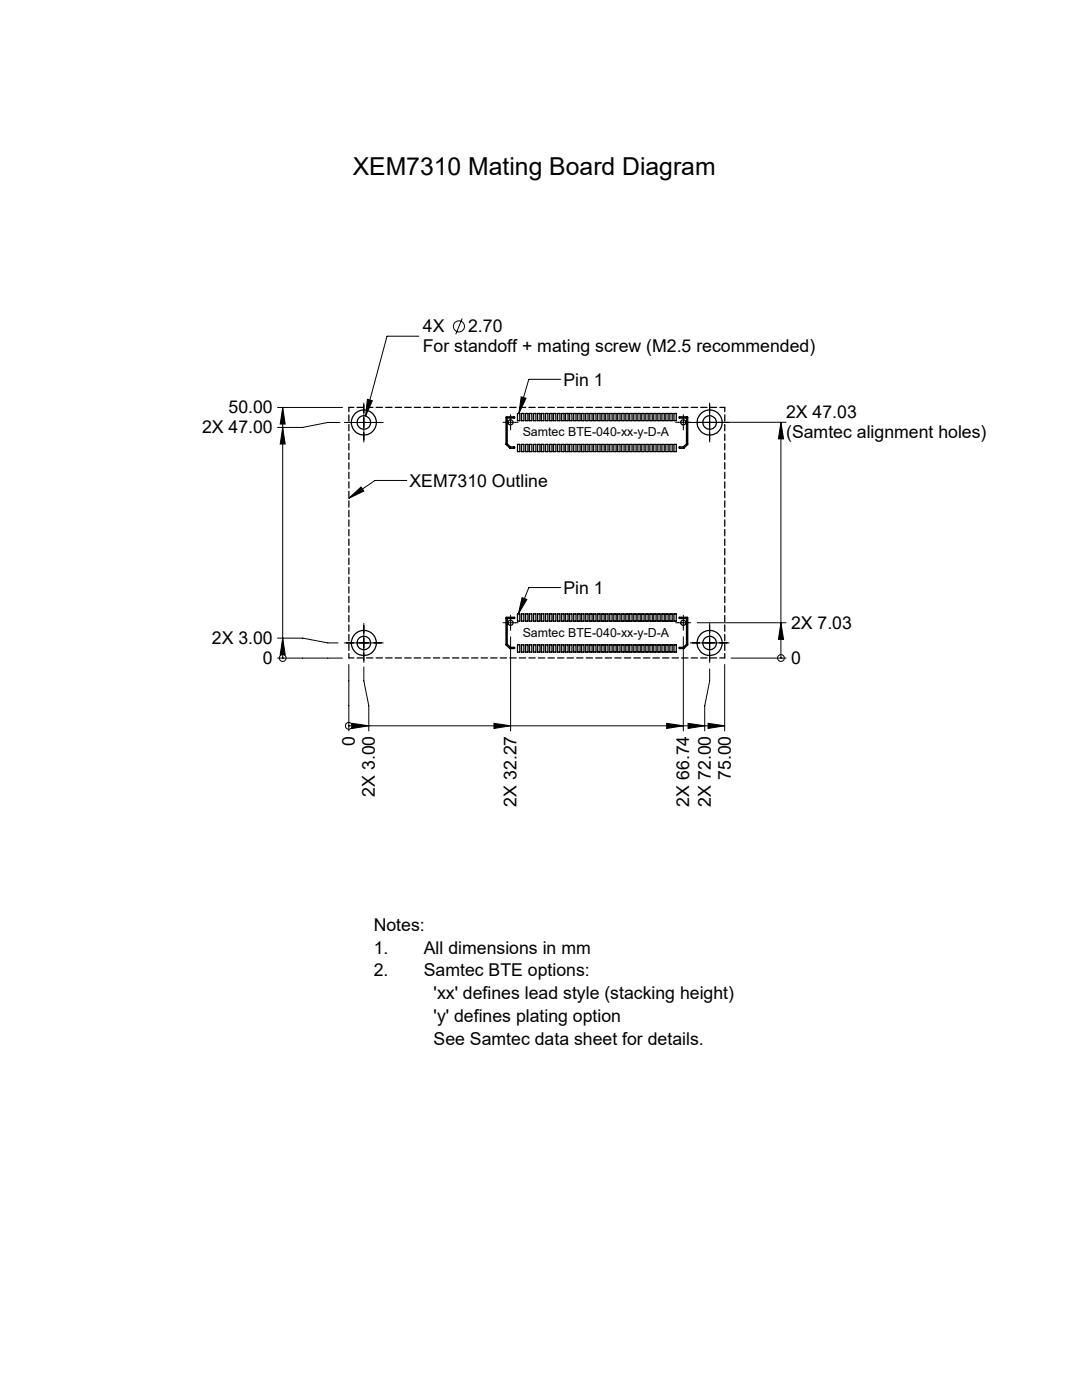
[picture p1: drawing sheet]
<svg xmlns="http://www.w3.org/2000/svg" width="216mm" height="279mm" viewBox="0 0 216 279" stroke-linecap="round" stroke-linejoin="round" font-family="sans-serif">
<g fill="none" stroke="#000" stroke-width=".2">
<path d="M73.3 79.7l1 .3-1.3 3zM83.6 67.1h-6.4l-4.2 15.9M92.2 63.6l-1.3 3.1M104 79.2l1 .3-1.5 3zM111.9 75.7h-6.4l-2 6.8M55.4 81.3h12.9M56.4 81.3v50M56.4 85.3l.5 3.3h-1zM56.4 81.3l.5 3.3h-1zM67.8 84.3h-2.4l-5 1h-5M68.7 84.3h7.8M69.6 99.4l2.4-2.2 .6 .8z"/>
<path d="M72.6 80.4v7.8M81.2 95.9h-6.4l-5.2 3.5M100.4 84.3h3M101.9 82.8v3M134.8 84.3h3M136.3 82.8v3M137.7 84.3h7.8M139.1 84.3h17.7M141.6 80.4v7.8M155.8 84.3l.6 3.3h-1.1zM155.8 84.3v47M104.2 119.3l.9 .3-1.7 2.9z"/>
<path d="M111.9 117.3h-6.4l-2.1 5.2M55.4 127.4h5l5 .9h2.1M55.4 131.3h12.9M56.4 131.3h.1M56.4 127.4l.5 3.2h-1zM68.7 128.3h7.8M69.6 132.6v13.3M72.6 124.4v7.8M72.6 133.1v2.8l1 5v5M100.4 124.3h3M101.9 122.8v3M101.9 127.1v18.8"/>
<path d="M134.8 124.3h3M136.3 122.8v3M136.3 127.1v18.8M137.7 128.3h7.8M139.1 124.3h17.7M141.6 124.4v7.8M141.6 133.5v2.4l-1 5v5M144.6 132.6v13.3M145.9 131.3h10.9M155.8 131.3h.1M155.8 124.3l.6 3.3h-1.1zM69.6 144.9h.1"/>
<path d="M69.6 144.9h75M70.3 144.4l3.3 .5-3.3 .5zM98.6 144.4l3.3 .5-3.3 .5zM133 144.4l3.3 .5-3.3 .5zM137.3 144.4l3.3 .5-3.3 .5zM141.3 144.4l3.3 .5-3.3 .5z"/>
<circle cx="91.6" cy="65.1" r="1.1"/>
<circle cx="56.4" cy="131.3" r=".68"/>
<circle cx="155.8" cy="131.3" r=".67"/>
<circle cx="69.6" cy="144.9" r=".68"/>
</g>
<g fill="#000">
<path d="M73.3 79.7l1 .3-1.3 3z"/>
<path d="M69.6 99.4l2.4-2.2 .6 .8zM104 79.2l1 .3-1.5 3zM104.2 119.3l.9 .3-1.7 2.9z"/>
<path d="M56.4 127.4l.5 3.2h-1zM56.4 85.3l.5 3.3h-1zM56.4 81.3l.5 3.3h-1zM155.8 124.3l.6 3.3h-1.1zM155.8 84.3l.6 3.3h-1.1z"/>
<path d="M70.3 144.4l3.3 .5-3.3 .5zM98.6 144.4l3.3 .5-3.3 .5zM133 144.4l3.3 .5-3.3 .5zM137.3 144.4l3.3 .5-3.3 .5zM141.3 144.4l3.3 .5-3.3 .5z"/>
</g>
<g fill="none" stroke="#000" stroke-width=".25">
<path d="M101 83.2h1.6l.1 .1v.1h-1.5v5.2l.6 .6h.9l-.1 .3-.9-.1-.7-.7zM103.3 82.5h.4v1.5h-.4zM103.3 88.7h.4v1.4h-.4zM104.1 82.5h.4v1.5h-.4zM104.1 88.7h.4v1.4h-.4zM104.9 82.5h.4v1.5h-.4zM104.9 88.7h.4v1.4h-.4zM105.7 82.5h.4v1.5h-.4zM105.7 88.7h.4v1.4h-.4zM106.5 82.5h.4v1.5h-.4zM106.5 88.7h.4v1.4h-.4zM107.3 82.5h.4v1.5h-.4z"/>
<path d="M107.3 88.7h.4v1.4h-.4zM108.1 82.5h.4v1.5h-.4zM108.1 88.7h.4v1.4h-.4zM108.9 82.5h.4v1.5h-.4zM108.9 88.7h.4v1.4h-.4zM109.7 82.5h.4v1.5h-.4zM109.7 88.7h.4v1.4h-.4zM110.5 82.5h.4v1.5h-.4zM110.5 88.7h.4v1.4h-.4zM111.3 82.5h.4v1.5h-.4zM111.3 88.7h.4v1.4h-.4zM112.1 82.5h.4v1.5h-.4z"/>
<path d="M112.1 88.7h.4v1.4h-.4zM112.9 82.5h.4v1.5h-.4zM112.9 88.7h.4v1.4h-.4zM113.7 82.5h.4v1.5h-.4zM113.7 88.7h.4v1.4h-.4zM114.5 82.5h.4v1.5h-.4zM114.5 88.7h.4v1.4h-.4zM115.3 82.5h.4v1.5h-.4zM115.3 88.7h.4v1.4h-.4zM116.1 82.5h.4v1.5h-.4zM116.1 88.7h.4v1.4h-.4zM116.9 82.5h.4v1.5h-.4z"/>
<path d="M116.9 88.7h.4v1.4h-.4zM117.7 82.5h.4v1.5h-.4zM117.7 88.7h.4v1.4h-.4zM118.5 82.5h.4v1.5h-.4zM118.5 88.7h.4v1.4h-.4zM119.3 82.5h.4v1.5h-.4zM119.3 88.7h.4v1.4h-.4zM120.1 82.5h.4v1.5h-.4zM120.1 88.7h.4v1.4h-.4zM120.9 82.5h.4v1.5h-.4zM120.9 88.7h.4v1.4h-.4zM121.7 82.5h.4v1.5h-.4z"/>
<path d="M121.7 88.7h.4v1.4h-.4zM122.5 82.5h.4v1.5h-.4zM122.5 88.7h.4v1.4h-.4zM123.3 82.5h.4v1.5h-.4zM123.3 88.7h.4v1.4h-.4zM124.1 82.5h.4v1.5h-.4zM124.1 88.7h.4v1.4h-.4zM124.9 82.5h.4v1.5h-.4zM124.9 88.7h.4v1.4h-.4zM125.7 82.5h.4v1.5h-.4zM125.7 88.7h.4v1.4h-.4zM126.5 82.5h.4v1.5h-.4z"/>
<path d="M126.5 88.7h.4v1.4h-.4zM127.3 82.5h.4v1.5h-.4zM127.3 88.7h.4v1.4h-.4zM128.1 82.5h.4v1.5h-.4zM128.1 88.7h.4v1.4h-.4zM128.9 82.5h.4v1.5h-.4zM128.9 88.7h.4v1.4h-.4zM129.7 82.5h.4v1.5h-.4zM129.7 88.7h.4v1.4h-.4zM130.5 82.5h.4v1.5h-.4zM130.5 88.7h.4v1.4h-.4zM131.3 82.5h.4v1.5h-.4z"/>
<path d="M131.3 88.7h.4v1.4h-.4zM132.1 82.5h.4v1.5h-.4zM132.1 88.7h.4v1.4h-.4zM132.9 82.5h.4v1.5h-.4zM132.9 88.7h.4v1.4h-.4zM133.7 82.5h.4v1.5h-.4zM133.7 88.7h.4v1.4h-.4zM134.5 82.5h.4v1.5h-.4zM134.5 88.7h.4v1.4h-.4zM135.5 83.2h1.6l.1 .1v5.4l-.8 .8h-.8l-.1-.2 .8-.1 .7-.6v-5.2h-1.5zM101 123.2l1.7 .1v.1h-1.5v5.2l.6 .6h.8l.1 .1v.1h-1l-.7-.7zM103.3 122.5h.4v1.5h-.4z"/>
<path d="M103.3 128.7h.4v1.4h-.4zM104.1 122.5h.4v1.5h-.4zM104.1 128.7h.4v1.4h-.4zM104.9 122.5h.4v1.5h-.4zM104.9 128.7h.4v1.4h-.4zM105.7 122.5h.4v1.5h-.4zM105.7 128.7h.4v1.4h-.4zM106.5 122.5h.4v1.5h-.4zM106.5 128.7h.4v1.4h-.4zM107.3 122.5h.4v1.5h-.4zM107.3 128.7h.4v1.4h-.4zM108.1 122.5h.4v1.5h-.4z"/>
<path d="M108.1 128.7h.4v1.4h-.4zM108.9 122.5h.4v1.5h-.4zM108.9 128.7h.4v1.4h-.4zM109.7 122.5h.4v1.5h-.4zM109.7 128.7h.4v1.4h-.4zM110.5 122.5h.4v1.5h-.4zM110.5 128.7h.4v1.4h-.4zM111.3 122.5h.4v1.5h-.4zM111.3 128.7h.4v1.4h-.4zM112.1 122.5h.4v1.5h-.4zM112.1 128.7h.4v1.4h-.4zM112.9 122.5h.4v1.5h-.4z"/>
<path d="M112.9 128.7h.4v1.4h-.4zM113.7 122.5h.4v1.5h-.4zM113.7 128.7h.4v1.4h-.4zM114.5 122.5h.4v1.5h-.4zM114.5 128.7h.4v1.4h-.4zM115.3 122.5h.4v1.5h-.4zM115.3 128.7h.4v1.4h-.4zM116.1 122.5h.4v1.5h-.4zM116.1 128.7h.4v1.4h-.4zM116.9 122.5h.4v1.5h-.4zM116.9 128.7h.4v1.4h-.4zM117.7 122.5h.4v1.5h-.4z"/>
<path d="M117.7 128.7h.4v1.4h-.4zM118.5 122.5h.4v1.5h-.4zM118.5 128.7h.4v1.4h-.4zM119.3 122.5h.4v1.5h-.4zM119.3 128.7h.4v1.4h-.4zM120.1 122.5h.4v1.5h-.4zM120.1 128.7h.4v1.4h-.4zM120.9 122.5h.4v1.5h-.4zM120.9 128.7h.4v1.4h-.4zM121.7 122.5h.4v1.5h-.4zM121.7 128.7h.4v1.4h-.4zM122.5 122.5h.4v1.5h-.4z"/>
<path d="M122.5 128.7h.4v1.4h-.4zM123.3 122.5h.4v1.5h-.4zM123.3 128.7h.4v1.4h-.4zM124.1 122.5h.4v1.5h-.4zM124.1 128.7h.4v1.4h-.4zM124.9 122.5h.4v1.5h-.4zM124.9 128.7h.4v1.4h-.4zM125.7 122.5h.4v1.5h-.4zM125.7 128.7h.4v1.4h-.4zM126.5 122.5h.4v1.5h-.4zM126.5 128.7h.4v1.4h-.4zM127.3 122.5h.4v1.5h-.4z"/>
<path d="M127.3 128.7h.4v1.4h-.4zM128.1 122.5h.4v1.5h-.4zM128.1 128.7h.4v1.4h-.4zM128.9 122.5h.4v1.5h-.4zM128.9 128.7h.4v1.4h-.4zM129.7 122.5h.4v1.5h-.4zM129.7 128.7h.4v1.4h-.4zM130.5 122.5h.4v1.5h-.4zM130.5 128.7h.4v1.4h-.4zM131.3 122.5h.4v1.5h-.4zM131.3 128.7h.4v1.4h-.4zM132.1 122.5h.4v1.5h-.4z"/>
<path d="M132.1 128.7h.4v1.4h-.4zM132.9 122.5h.4v1.5h-.4zM132.9 128.7h.4v1.4h-.4zM133.7 122.5h.4v1.5h-.4zM133.7 128.7h.4v1.4h-.4zM134.5 122.5h.4v1.5h-.4zM134.5 128.7h.4v1.4h-.4zM135.5 123.3h1.7v5.4l-.7 .7h-1v-.1l.8-.1 .7-.6v-5.2h-1.5z"/>
<circle cx="72.6" cy="84.3" r="2.5"/>
<circle cx="72.6" cy="84.3" r="1.34"/>
<circle cx="101.9" cy="84.3" r=".5"/>
<circle cx="136.3" cy="84.3" r=".51"/>
<circle cx="141.6" cy="84.3" r="2.5"/>
<circle cx="141.6" cy="84.3" r="1.34"/>
<circle cx="72.6" cy="128.3" r="1.34"/>
<circle cx="72.6" cy="128.3" r="2.51"/>
<circle cx="101.9" cy="124.3" r=".5"/>
<circle cx="136.3" cy="124.3" r=".51"/>
<circle cx="141.6" cy="128.3" r="1.34"/>
<circle cx="141.6" cy="128.3" r="2.51"/>
</g>
<path d="M144.6 81.3h-75M69.6 131.3h75" fill="none" stroke="#000" stroke-width=".25" stroke-dasharray="1.3 .6" stroke-dashoffset=".3"/>
<path d="M69.6 81.3v50M144.6 131.3v-50" fill="none" stroke="#000" stroke-width=".25" stroke-dasharray="1.3 .6" stroke-dashoffset=".4"/>
<text font-size="4.9" x="70.4" y="34.9">XEM7310 Mating Board Diagram</text>
<g font-size="3.5">
<text x="84.4" y="66.3">4X</text>
<text x="84.4" y="70.2">For standoff + mating screw (M2.5 recommended)</text>
<text x="93.4" y="66.3">2.70</text>
<text x="112.4" y="77">Pin 1</text>
<text x="45.6" y="82.5">50.00</text>
<text x="156.9" y="83.5">2X 47.03</text>
<text x="40.3" y="86.5">2X 47.00</text>
<text x="156.9" y="87.4">(Samtec alignment holes)</text>
<text x="81.7" y="97.2">XEM7310 Outline</text>
<text x="112.4" y="118.6">Pin 1</text>
<text x="157.8" y="125.4">2X 7.03</text>
<text x="42.3" y="128.5">2X 3.00</text>
<text x="52.5" y="132.5">0</text>
<text x="157.8" y="132.5">0</text>
<text x="70.8" y="148.8" transform="rotate(-90 70.8 148.8)">0</text>
<text x="145.8" y="155.7" transform="rotate(-90 145.8 155.7)">75.00</text>
<text x="74.8" y="159" transform="rotate(-90 74.8 159)">2X 3.00</text>
<text x="103.1" y="161" transform="rotate(-90 103.1 161)">2X 32.27</text>
<text x="137.5" y="161" transform="rotate(-90 137.5 161)">2X 66.74</text>
<text x="141.8" y="161" transform="rotate(-90 141.8 161)">2X 72.00</text>
<text x="74.6" y="185.8">Notes:</text>
<text x="74.6" y="190.3">1.</text>
<text x="84.6" y="190.3">All dimensions in mm</text>
<text x="74.6" y="194.9">2.</text>
<text x="84.6" y="194.9">Samtec BTE options:</text>
<text x="86.5" y="203.9">'y' defines plating option</text>
<text x="86.5" y="199.4">'xx' defines lead style (stacking height)</text>
<text x="86.5" y="208.5">See Samtec data sheet for details.</text>
</g>
<g font-size="2.5">
<text x="104.3" y="87">Samtec BTE-040-xx-y-D-A</text>
<text x="104.3" y="127">Samtec BTE-040-xx-y-D-A</text>
</g>
</svg>
